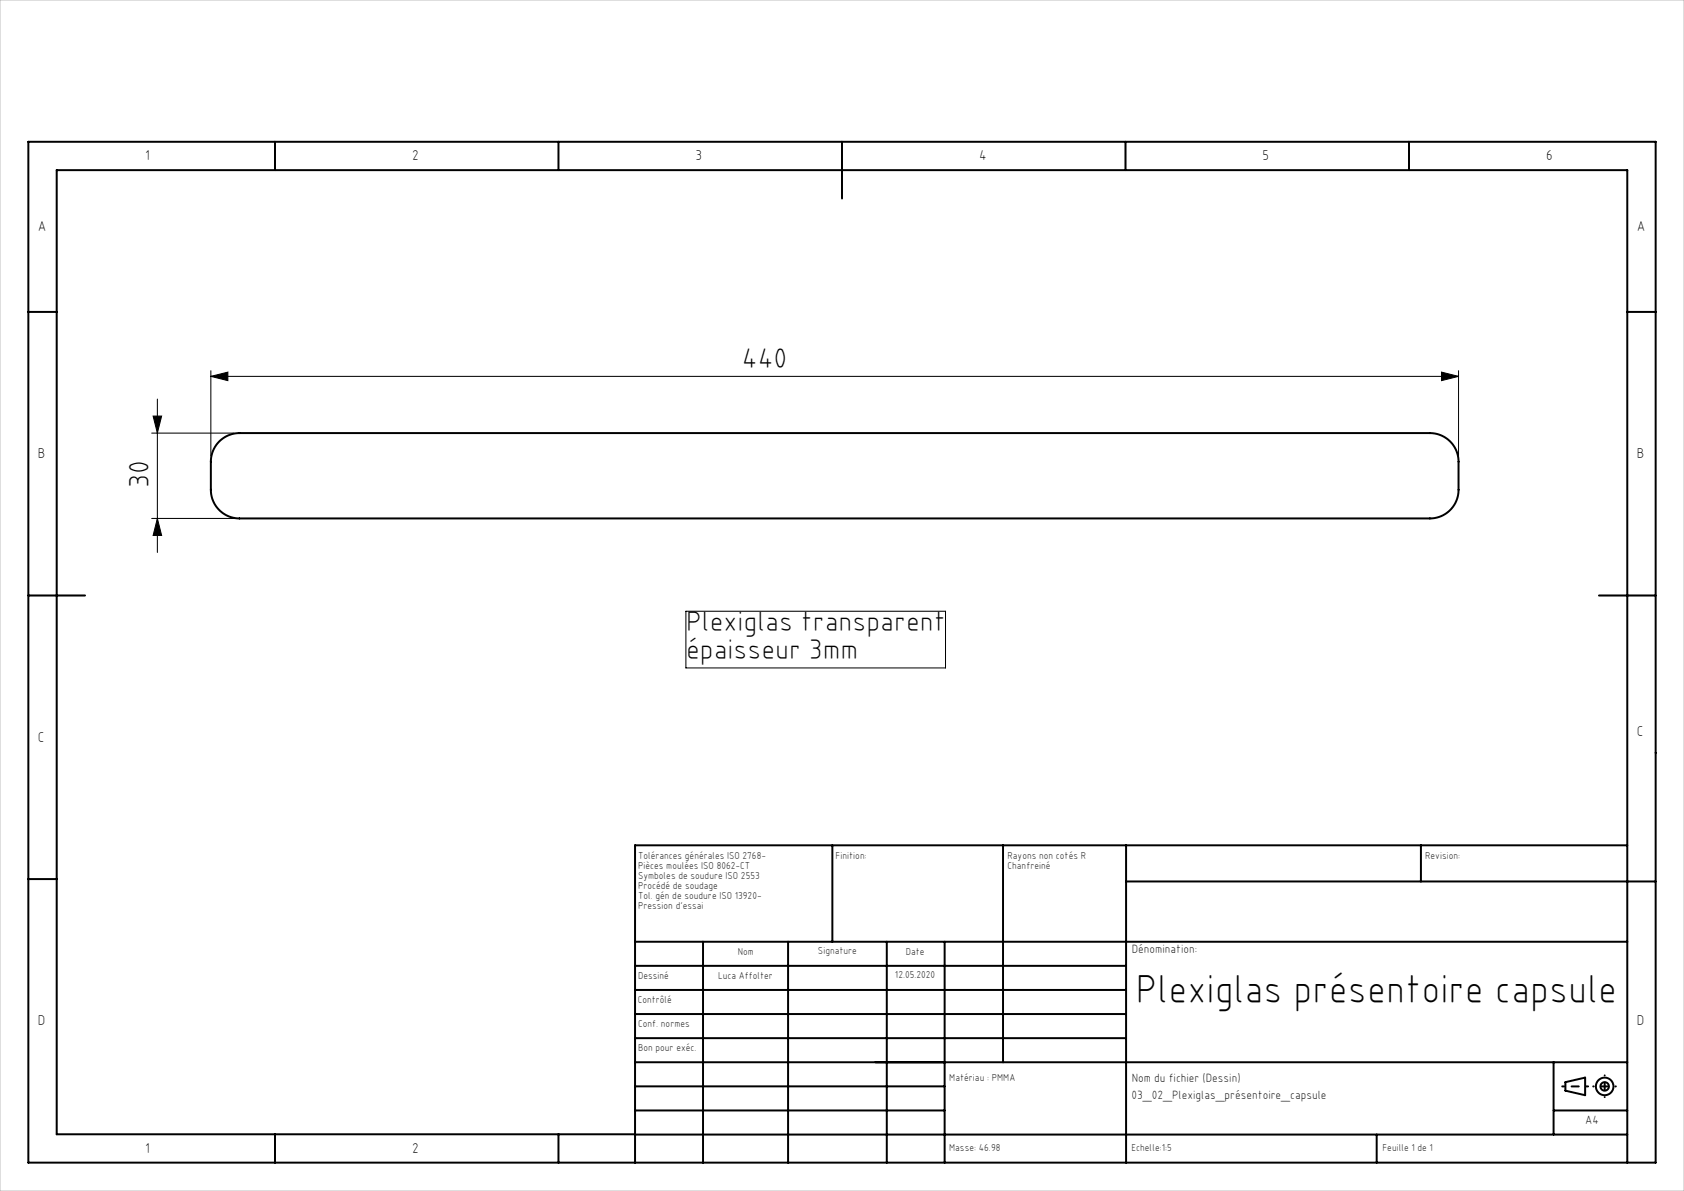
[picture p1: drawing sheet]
<svg xmlns="http://www.w3.org/2000/svg" width="297mm" height="210mm" viewBox="0 0 297 210" stroke-linecap="round" stroke-linejoin="round" font-family="sans-serif">
<g fill="none" stroke="#000" stroke-width=".35">
<path d="M5 25h287v180h-287zM48.5 25v5M98.5 25v5M148.5 25v10M198.5 25v5M248.5 25v5M5 55h5M287 55h5M38.7 77.8l.8-.6 .9-.5 1.8-.3h210a5.1 5.1 0 0 1 5 5v5a5 5 0 0 1-5 5h-210a5 5 0 0 1-5-5v-5.8l.5-1.5zM5 105h10M282 105h10M5 155h5"/>
<path d="M146.8 149.1v17M176.9 149.1v38.2M198.6 155.4h93.4M198.6 149.1v55.9M250.6 149.1v6.3M287 149.1h-175v55.9M112 166.1h175M112 178.8h86.6M112 174.6h86.6M112 170.3h86.6M124 166.1v38.9M139 166.1v38.9"/>
<path d="M156.4 166.1v38.9M166.6 166.1v38.9M112 183.1h86.6M112 195.8h54.6M112 191.6h54.6M112 187.3h175M274 195.8h13M274 187.3v12.8M276.1 190.8l3.5-.8v3.1l-3.5-.8zM48.5 200v5M98.5 200v5M112 200h-102v-170h277v175"/>
<path d="M112 200.1h175M242.8 200.1v4.9"/>
<circle cx="283" cy="191.6" r="1.55"/>
<circle cx="283" cy="191.6" r=".75"/>
</g>
<path d="M26.8 76.4h14.4M27 73.4h1.5l-.7 3zM27.8 70.4v27M37.2 66.4l3-.8v1.5zM37.2 65.4v15M37.2 66.4h220M254.2 65.6l3 .8-3 .7zM257.2 65.4v15M26.8 91.4h14.4M27.8 91.4l.7 3h-1.5zM121 107.8h45.8v10h-45.8z" fill="none" stroke="#000" stroke-width=".18"/>
<path d="M275.5 191.6h4.6" fill="none" stroke="#000" stroke-width=".35" stroke-dasharray="30.5 1.3 1.3 1.3" stroke-dashoffset="30.1"/>
<path d="M283 189.6v3.8" fill="none" stroke="#000" stroke-width=".35" stroke-dasharray="30.5 1.3 1.3 1.3" stroke-dashoffset="30.5"/>
<path d="M285 191.6h-4" fill="none" stroke="#000" stroke-width=".35" stroke-dasharray="30.5 1.3 1.3 1.3" stroke-dashoffset="30.4"/>
<path d="M0 0h297v210h-297z" fill="none" stroke="#c0c0c0" stroke-width=".18"/>
<g fill="#000">
<path d="M27 73.4h1.5l-.7 3zM27.8 91.4l.7 3h-1.5z"/>
<path d="M37.2 66.4l3-.8v1.5zM254.2 65.6l3 .8-3 .7z"/>
</g>
<text font-size="7.1" x="200.3" y="176.8">Plexiglas présentoire capsule</text>
<g font-size="5">
<text x="130.8" y="64.9">440</text>
<text x="26.3" y="86.1" transform="rotate(-90 26.3 86.1)">30</text>
<text x="121" y="111.2">Plexiglas transparent</text>
<text x="121" y="116.2">épaisseur 3mm</text>
</g>
<g font-size="2.5">
<text x="25.6" y="28.2">1</text>
<text x="72.7" y="28.2">2</text>
<text x="122.7" y="28.2">3</text>
<text x="172.7" y="28.2">4</text>
<text x="222.7" y="28.2">5</text>
<text x="272.7" y="28.2">6</text>
<text x="6.7" y="40.7">A</text>
<text x="288.7" y="40.7">A</text>
<text x="6.7" y="80.7">B</text>
<text x="288.7" y="80.7">B</text>
<text x="6.7" y="130.7">C</text>
<text x="288.7" y="129.8">C</text>
<text x="6.7" y="180.7">D</text>
<text x="288.7" y="180.7">D</text>
<text x="25.6" y="203.2">1</text>
<text x="72.7" y="203.2">2</text>
</g>
<g font-size="2.1">
<text x="199.6" y="168.1">Dénomination:</text>
<text x="199.6" y="190.8">Nom du fichier (Dessin)</text>
<text x="199.6" y="193.8">03_02_Plexiglas_présentoire_capsule</text>
<text x="279.6" y="198.2">A4</text>
</g>
<g font-size="1.8">
<text x="112.5" y="151.5">Tolérances générales ISO 2768-</text>
<text x="112.5" y="153.3">Pièces moulées ISO 8062-CT</text>
<text x="112.5" y="155">Symboles de soudure ISO 2553</text>
<text x="147.4" y="151.5">Finition:</text>
<text x="177.7" y="151.5">Rayons non cotés R</text>
<text x="177.7" y="153.3">Chanfreiné</text>
<text x="251.4" y="151.5">Revision:</text>
<text x="112.5" y="156.8">Procédé de soudage</text>
<text x="112.5" y="158.6">Tol. gén de soudure ISO 13920-</text>
<text x="112.5" y="160.3">Pression d'essai</text>
<text x="112.5" y="172.6">Dessiné</text>
<text x="126.7" y="172.6">Luca Affolter</text>
<text x="130.1" y="168.3">Nom</text>
<text x="144.3" y="168.3">Signature</text>
<text x="157.8" y="172.5">12.05.2020</text>
<text x="159.8" y="168.3">Date</text>
<text x="112.5" y="176.8">Contrôlé</text>
<text x="112.5" y="185.3">Bon pour exéc.</text>
<text x="112.5" y="181.1">Conf. normes</text>
<text x="167.4" y="190.6">Matériau : PMMA</text>
<text x="167.4" y="202.9">Masse: 46.98</text>
<text x="199.6" y="202.9">Echelle:1:5</text>
<text x="243.8" y="202.9">Feuille 1 de 1</text>
</g>
</svg>
